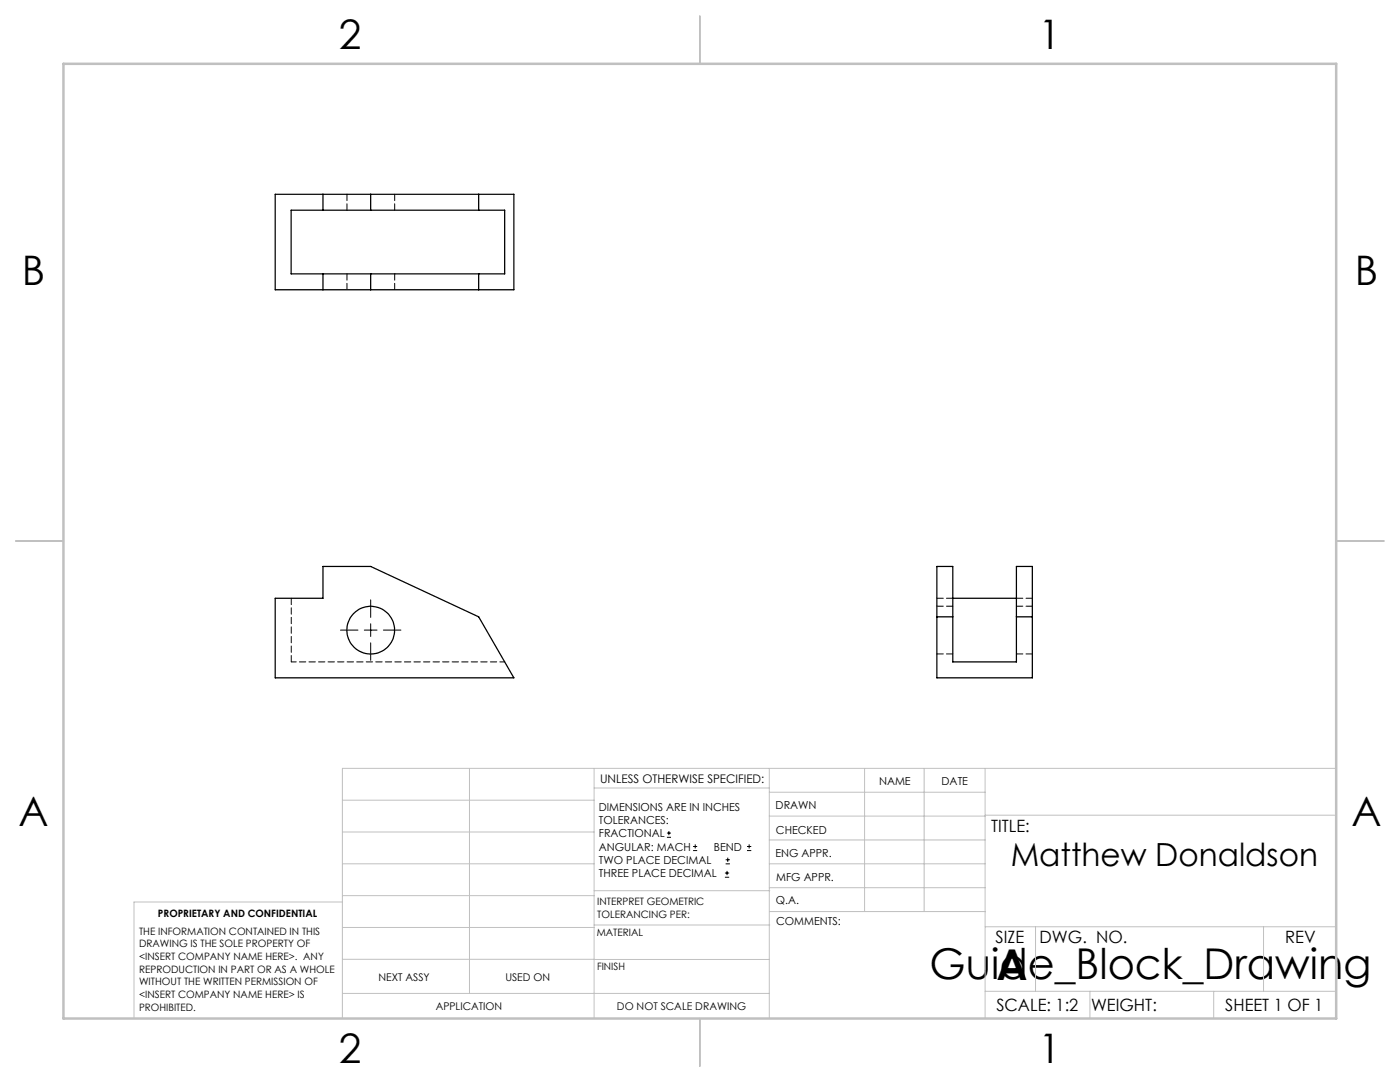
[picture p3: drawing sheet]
<svg xmlns="http://www.w3.org/2000/svg" width="279mm" height="216mm" viewBox="0 0 279 216" stroke-linecap="round" stroke-linejoin="round" font-family="sans-serif">
<g fill="none" stroke="#000" stroke-width=".2">
<path d="M74 119.7v3.5M67.9 125.7h3.5M72.7 125.7h2.5M74 124.5v2.5M74 128.3v3.5M76.5 125.7h3.5M133.1 167.1h.8M133.1 166.2h.8M133.5 165.8v.9M138.3 169.7h.8M138.3 168.9h.8M138.7 168.5v.8"/>
<path d="M144.7 175h.8M144.7 174.2h.8M144.8 172.4h.9M144.8 171.6h.9M145.1 173.8v.8M145.2 171.1v.9M149.1 169.7h.8M149.1 168.9h.8M149.5 168.5v.8"/>
</g>
<g fill="none" stroke="#c0c0c0" stroke-width=".2">
<path d="M68.3 159.7h50.3M93.7 153.3v44.9M118.6 153.3v49.9M118.6 157.2h34.9M153.5 153.3v49.9M153.5 158.1h43.1M172.5 153.3v28.6M184.4 153.3v28.6M196.6 153.3v49.9M266.7 153.3h-198.4v49.9M68.3 178.7h50.3M68.3 172.4h50.3"/>
<path d="M68.3 166h50.3M68.3 180h-41.6v23.2M118.6 177.7h35M153.5 167.6h43.1M153.5 162.8h43.1M153.5 172.4h43.1M153.5 177.1h43.1M196.6 162.7h70.1M68.3 198.2h85.2M68.3 191.4l85.2 .1M68.3 185.1h50.3M118.6 184.6h35"/>
<path d="M153.6 181.9h43M196.6 197.8h70.1M196.6 184.9h70.1M206.7 184.9v12.9M217.5 197.8v5.4M242.2 197.8v5.4M252.2 184.9v12.9"/>
</g>
<path d="M139.7 3.2v9.5M3.1 107.9h9.6M266.7 107.9h9.5M139.7 203.2v9.6" fill="none" stroke="#c0c0c0" stroke-width=".25"/>
<path d="M12.7 12.7h254v190.5h-254z" fill="none" stroke="#c0c0c0" stroke-width=".5"/>
<g fill="none" stroke="#000" stroke-width=".25">
<path d="M54.9 38.8h47.7v19h-47.7zM64.5 38.8v3.1M74 38.8v3.1M95.5 38.8v3.1M58.1 41.9h42.6v12.7h-42.6zM64.5 54.6v3.2M74 54.6v3.2M95.5 54.6v3.2M54.9 119.4h9.6v-6.4h9.5l21.5 10.1 7.1 12.2h-47.7zM187 113h3.1v19.1h12.7v-19.1h3.2v22.3h-19zM190.1 119.4h12.7M187 123.1h3.1"/>
<path d="M202.8 123.1h3.2"/>
<circle cx="74" cy="125.7" r="4.8"/>
</g>
<path d="M69.2 38.8v3.1M69.2 54.6v3.2M78.8 41.9v-3.1M78.8 57.8v-3.2M190.2 119.4h-3.2M206 119.4h-3.1M58.1 132.1v-12.7M187 130.5h3.2M190.2 121h-3.2M202.9 130.5h3.1M206 121h-3.1" fill="none" stroke="#000" stroke-width=".2" stroke-dasharray="1.3 .6"/>
<path d="M58.1 132.1h42.6" fill="none" stroke="#000" stroke-width=".2" stroke-dasharray="1.3 .6" stroke-dashoffset=".3"/>
<g font-size="8.5">
<text x="185.5" y="195.4">Guide_Block_Drawing</text>
<text x="198.9" y="195.5">A</text>
</g>
<g font-size="8.1">
<text x="67.6" y="9.7">2</text>
<text x="207.3" y="9.7">1</text>
<text x="4.4" y="57">B</text>
<text x="270.4" y="57">B</text>
<text x="3.7" y="164.9">A</text>
<text x="269.7" y="164.9">A</text>
<text x="67.6" y="212.2">2</text>
<text x="207.3" y="212.2">1</text>
</g>
<text font-size="6.3" x="201.7" y="172.9">Matthew Donaldson</text>
<g font-size="3.4">
<text x="197.8" y="166">TITLE:</text>
<text x="198.7" y="188.1">SIZE</text>
<text x="207.5" y="188.1">DWG. NO.</text>
<text x="256.5" y="188.2">REV</text>
<text x="198.8" y="201.7">SCALE: 1:2</text>
<text x="217.7" y="201.8">WEIGHT:</text>
<text x="244.5" y="201.7">SHEET 1 OF 1</text>
</g>
<text font-size="2.4" x="119.8" y="156.2">UNLESS OTHERWISE SPECIFIED:</text>
<g font-size="2.2">
<text x="119.5" y="161.8">DIMENSIONS ARE IN INCHES</text>
<text x="154.8" y="161.4">DRAWN</text>
<text x="175.4" y="156.6">NAME</text>
<text x="187.9" y="156.7">DATE</text>
<text x="119.5" y="164.4">TOLERANCES:</text>
<text x="119.5" y="167.1">FRACTIONAL</text>
<text x="154.9" y="166.3">CHECKED</text>
<text x="119.5" y="169.7">ANGULAR: MACH</text>
<text x="119.5" y="172.4">TWO PLACE DECIMAL</text>
<text x="142.5" y="169.7">BEND</text>
<text x="154.8" y="171">ENG APPR.</text>
<text x="119.5" y="175">THREE PLACE DECIMAL</text>
<text x="154.9" y="175.7">MFG APPR.</text>
<text x="154.9" y="180.4">Q.A.</text>
<text x="154.9" y="184.6">COMMENTS:</text>
</g>
<g font-size="2.1">
<text x="75.5" y="195.7">NEXT ASSY</text>
<text x="100.9" y="195.7">USED ON</text>
<text x="86.9" y="201.5">APPLICATION</text>
<text x="123.1" y="201.6">DO NOT SCALE DRAWING</text>
</g>
<g font-size="2">
<text x="31.5" y="182.9">PROPRIETARY AND CONFIDENTIAL</text>
<text x="119.2" y="180.6">INTERPRET GEOMETRIC</text>
<text x="119.2" y="183.1">TOLERANCING PER:</text>
<text x="27.8" y="186.5">THE INFORMATION CONTAINED IN THIS</text>
<text x="27.8" y="189">DRAWING IS THE SOLE PROPERTY OF</text>
<text x="27.8" y="191.6">&lt;INSERT COMPANY NAME HERE&gt;. ANY</text>
<text x="119.1" y="186.7">MATERIAL</text>
<text x="27.8" y="194.1">REPRODUCTION IN PART OR AS A WHOLE</text>
<text x="27.8" y="196.6">WITHOUT THE WRITTEN PERMISSION OF</text>
<text x="119.1" y="193.5">FINISH</text>
<text x="27.8" y="199.1">&lt;INSERT COMPANY NAME HERE&gt; IS</text>
<text x="27.8" y="201.7">PROHIBITED.</text>
</g>
</svg>
